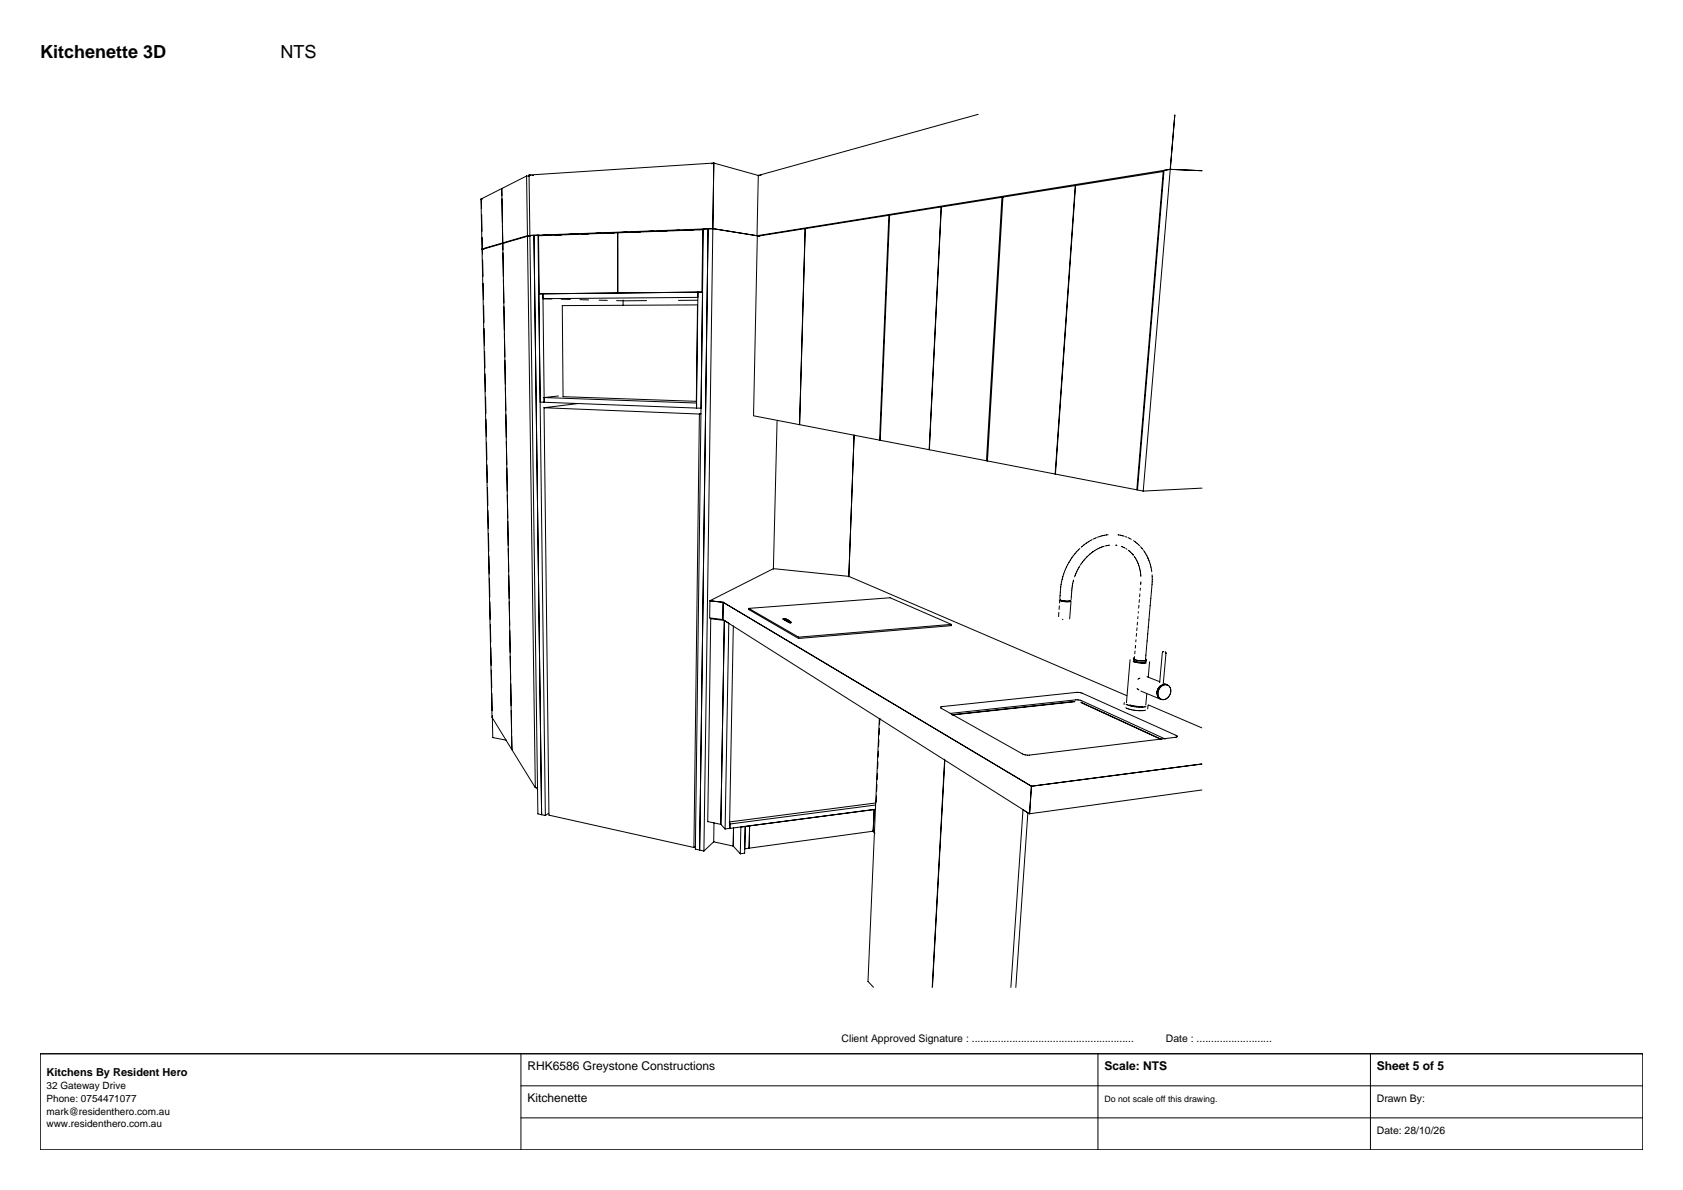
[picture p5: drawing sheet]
<svg xmlns="http://www.w3.org/2000/svg" width="420mm" height="297mm" viewBox="0 0 420 297" stroke-linecap="round" stroke-linejoin="round" font-family="sans-serif">
<g fill="none" stroke="#000" stroke-width=".25">
<path d="M244.1 28.5l-54.9 15.3M293.2 28.7l-1.2 13.6M120 49.7l.3 12.4M120 49.7h.4M120.1 49.7l.1 2.3M120.2 53.6l.1 4.1M120.3 59.3l.1 4.1M125.3 48.9l-.1-1.8 .3 13.5M125.3 49.6l.1 6M131.4 43.9l-11.4 5.8M131.4 43.9l.2 14.9M131.4 43.9l.7 .1"/>
<path d="M131.6 59l-11.3 3.3 2.5 116.7 10.8 17.6M131.6 59l2 137.6M131.6 59h.7M131.6 58.8h.7M131.6 58.8l-6.1 1.8M132 43.7l.5 .1M132 43.7l.2 15.1M132.2 58.8l2 144.3 1.9 .4M133.2 43.8h-.4M133.2 58.7l2 144.6M134.4 58.8l19.7-.7v15M134.7 58.7h-.4l1.8 144.8"/>
<path d="M136.7 58.7l-1.5 .1M136.8 58.7h-.8M140 58.6h-1.4M140.3 58.6h-1.2M143.5 58.5h-1.8M146.8 58.3l-1.8 .1M146.9 58.3l-1.4 .1M150.1 58.2l-1.9 .1M153.5 58.1l-2.1 .1M156.7 58h-2.1M159.8 57.8l-1.9 .1M159.8 57.8l-1.3 .1"/>
<path d="M163.1 57.7l-1.5 .1M163.2 57.7l-2 .1M166.3 57.6l-1.7 .1M166.5 57.6l-1.5 .1M169.5 57.5h-1.7M169.8 57.5h-1.4M173 57.4h-2M175.5 57.3h-1.2M175.6 57.3h-1.1M176.7 57.1l-2.1 155.1M177.9 57.1l-45.7 1.7M177.9 57.1l-2.4 .1-2 154.7 2.2 .5"/>
<path d="M177.9 57.1l-2.2 155.3M177.9 57.1l11.6 1.8M178.1 40.7l-.5 .2M178.1 40.7l-46.1 3M178.1 40.7l-.2 16.4M178.1 40.7l11.4 3.2M189 59l32.8-5.3-2.3 56.2-31.5-6.1zM189.2 43.8l-.3 14.8M189.6 58.8h-.5M189.6 58.9h-.3M189.9 43.7l-.7 .1M200.9 57.1l-1.4 48.9"/>
<path d="M201 57.1l-1.4 48.9M234.9 51.7l-3 60.5M250 49.2l-28 4.5-2.3 56.2 26.5 5.1M250 49.2l-3.8 65.8M250 49.2h.4M250.3 49.2l18-2.9-5 72-16.9-3.3zM268.4 46.3l21.9-3.5-6.6 79.4-20.3-3.9zM292 42.3l-1.5 .2-6.6 79.8 1.4 .3M292 42.3l-6.7 80.3M292 42.3l7.9 .3M292 42.3l-103 16.5M120.3 62.1h.5"/>
<path d="M120.5 64.9v4.1M120.6 70.7l.1 4.1M120.7 76.3l.1 4.2M125.5 60.6h.3M125.5 60.6l-5.2 1.5M125.5 62.3v-1.5l2.2 126.3v-3.3M134.5 73.3h1l.3 27.1h-1zM140 74.7h2.3M140.3 76.3l33.8-.2-.3 24.1-33.3-1.2zM144.7 74.8h2.2M149.5 74.9l2.1 .1M153.9 75l1.4 .1"/>
<path d="M154.2 73.1v-15l21.2-.8-.2 15.6-40.6 .4M155.5 74.9v1.3M161.4 75l-5.7 .1M174 74.9l-4.7 .1M174.2 72.9l-.4 28.9M174.2 72.9l-.1 1.3-38.6 .3 2.2 .1M175.3 72.9h-1.1M120.8 82l.1 4.2M120.9 87.7l.1 4.1M121 93.3l.1 4.3M121.2 99.1l.1 4.1M139.4 98.8l-3.6 .4 38 1.4v1.2"/>
<path d="M121.3 104.7l.1 4.2M121.4 110.4l.1 4.4M121.5 116l.1 4.4M135.8 101.8l1.2 101.6 36.2 8.1M135.8 101.8l38.7 1.5M135.8 100.4l38 1.4M144 100.7l-8.2 1.1M173.8 101.8l1.2 .1M174.5 103.3l-1.3 108.2M174.9 103.3h-.4M193.9 105.1l-.9 37M213.1 108.5l-1.3 35.5"/>
<path d="M246.5 115h-.3M121.7 121.7v4.5M121.8 127.4l.1 4.5M121.9 133.1l.1 4.5M269.5 136.9a16.7 16.7 0 0 0-5 12.5M272.5 134.7l-2.7 1.9M273.6 134.2l-.8 .4M275.6 136.3l-2.8 1.4a12.2 12.2 0 0 0-3.2 3.3M276.5 133.5l-2.6 .6M276.9 136.1l-1 .1M278.4 136.1h.3h-.1M279 133.5l1.6 .3"/>
<path d="M279.8 136.4l.9 .4M280.9 133.9l.3 .2M281 136.9l.2 .2M281.5 134.2l.8 .4M281.6 137.3l1.3 1.3M282.9 135l1.5 1.2M283 138.8l1.2 2.3 .5 2.8M284.6 136.4l.6 .8M285.4 137.4l1.3 2.4 .7 2.9M300 121.8l-14.7 .8M127 143.7l.1 5.7M127.1 150.2l.1 5.8"/>
<path d="M127.2 157.4l.1 5.4M177.2 149.9l15.8-8 18.8 1.9 69.4 29.8M177.2 149.9l3.3 .4M177.2 149.9l-.1 4.3 3.3 .4M177.4 154.4l3.4 .4-.9 50.9-3.3-.6zM180.4 154.6l76.5 48.5M180.5 150.3l76.9 45.9M180.5 150.3l-.1 4.3M181.9 155.5l-.9 51.4M183 156.2l-.9 50.5-1.1 .2M186.9 151.8l35.2-2.6 15.3 6.6M186.9 151.8v.3l12.4 7.2"/>
<path d="M186.9 151.8l12.4 7.2M195.4 154.5h.4M195.4 154.5l.1 .1M195.4 154.5h.1M195.5 154.4v.2M195.5 154.4l-.1 .1M195.6 154.6l.5 .1M195.6 154.6h.5M195.6 154.5v.1M195.6 154.6h-.1M195.6 154.5h-.2M195.7 154.7l.5 .3"/>
<path d="M195.7 154.6l.2 .1M195.7 154.6v.1M195.7 154.6h.4M195.8 154.7h-.1M195.9 154.5l-.1 .2h.3M195.9 154.6h-.3M195.9 154.5l-.3 .1M195.9 154.5l-.3 .1h.3M195.9 154.4l.3 .1M195.9 154.7h.1M195.9 154.4l-.3 .1M196 154.8h.4"/>
<path d="M196 154.8l.2 .1M196.1 154.6h.1M196.1 154.6l.3 .1M196.1 154.6h.3M196.1 154.8h.2zM196.1 154.6v.1M196.2 154.9h.1M196.2 154.9v.1M196.2 154.5l-.1 .1M196.3 154.9l-.1 .1M196.3 155l.3 .1M196.3 155h.1"/>
<path d="M196.4 154.6v.1M196.4 154.7l.1 .1M196.4 154.6l.1 .1M196.4 155h.1M196.4 154.9l.3 .1M196.4 154.9h.2M196.4 154.8h-.4M196.4 154.8h.2M196.4 154.8h-.1M196.4 154.8l.2 .1M196.4 154.8h.1M196.5 154.8l.2 .1"/>
<path d="M196.5 154.8h.2M196.5 155.1l.3 .2M196.5 155.1l.2-.1-.2-.1v.2M196.5 154.7v.1M196.5 154.7h-.2v.3M196.5 155l.2 .1M196.5 155.1l.2 .2M196.5 155.1h.1M196.5 155h.1M196.6 154.7v.2M196.6 154.8h-.1M196.6 154.7l-.1 .1"/>
<path d="M196.6 154.8l.2 .1M196.6 154.7l.2 .1M196.6 154.8l-.4 .1h.4M196.6 154.9h.1M196.6 154.9v.1M196.6 155.1h-.1M196.6 155v.1h.3M196.6 155.1h.7M196.7 155h-.1M196.7 154.8v.5M196.7 155h.1M196.7 154.9h.1"/>
<path d="M196.8 154.9h-.1M196.8 154.8h-.1M196.8 154.8v.1M196.8 155.2v.1M196.8 155.3h-.1M196.9 155l-.1 .1M196.9 155.4h.3M196.9 155.3h.1M196.9 155.3l.2 .1M196.9 155.2h.3M197.1 155.3l.1 .1M197.1 155.4h.1"/>
<path d="M197.2 155.3l-.2 .1M197.2 155.2v.2M197.2 155.3h.1M197.2 155.2h.1M197.2 155.3v.1M197.2 155.2v.1M197.3 155.3h-.1M197.3 155.3h.1M197.3 155.2h.1M197.3 155.1v.3l-.2-.1M197.3 155.1l-.5 .1h.5M197.4 155.3l-.1 .1"/>
<path d="M197.4 155.3v.1M199.3 159v.3M237.4 155.8v.4l-38.1 3.1M237.4 155.8l-38.1 3.2M264.2 152.8v1.1M264.4 151.2l-.1 .9M264.5 149.8l-.1 .7M264.5 149.6v.2M264.6 149.9l1.1 .3 1.5-.1M264.6 149.7l1.1 .3 1.5-.1M265.1 154.6h.2M267.3 150l-.4 4.5"/>
<path d="M267.9 144.8l-.4 2-.2 2.8M269.5 141.2l-1.3 2.8M283.5 159.7l-.1 .5M283.6 158.1v.7M283.7 156.7v.7M283.9 155.3l-.1 .7M284 153.9l-.1 .5M284.1 152.7v.3M284.2 151.1v.7M284.3 149.6v.8M284.5 148.2l-.1 .7M284.6 146.8l-.1 .5"/>
<path d="M284.7 145.2v.7M287.5 143.4v1.1M287.5 144.6l-1.6 20.1M122.9 178.6l.1 5.5 3.4 .6M127.3 163.8l.1 5.7M127.5 170.7l.1 5.5M127.6 177.3l.1 5.6M219.4 179.4l-2.8 65.5 1.4 1.5M219.6 179.3l-.1 1.4M234.7 176.5l34.7-3.7 24.1 10.7 .3 .3-.4 .2-36.5 4.5-.9-.1-.8-.2-20.4-11.5zM237.1 178.1l32.1-3.4 21.6 9.7M268.2 175.1l-30.6 3.3"/>
<path d="M268.3 175.1l-30.8 3.3M269.7 175.3l20.2 9.3M269.8 175.4l20 9.2M280.6 175.3l-.1 .5M280.9 176.6l2.7 .7 2.3-.1M281 175.8l2.2 .6h2.8M281.9 175.9l1.4 .3 1.8 .1M282 164.7l-.9 10.7M282.8 165.1l1.7 .4h1.5M282.9 164.4v.3M282.9 164.4l.8 .4 1.1 .1 1.2-.1M282.9 164.9a4.4 4.4 0 0 0 3.1 .3"/>
<path d="M283 164.2l-.1 .1h.2M283.1 163.9v.5M283.2 162.5v.7M283.4 161.1l-.1 .7M283.8 171.8l.4 .4M284.2 169.4l-.2 .1M284.5 169.2l-.3 .2M284.7 172.5l4.9 2M285.9 164.5l.2 .1M286.1 164.7v.3M286.2 173.3l-.3 2.7M286.2 168.9l3.2 1.2"/>
<path d="M286.5 176l-.1 .9M286.6 175.9l13.3 5.7M286.9 165.2l-.3 3.8M289.2 171.7a1.79 1.79 0 0 0 .6 2.8M289.7 171.1l-.4 .3M289.7 171.1a2.29 2.29 0 0 0-1 2M290.1 163l-.7 7.4M290.2 162.7l-.1 .2M290.3 162.6l-.1 .1M290.6 170.6l.5 .2M290.8 162.7h.1M290.9 162.8l.1 .1"/>
<path d="M291 162.9l-.7 7.8M291.3 171a2 2 0 0 1 .7 2.4 2 2 0 0 1-2.2 1.1M291.3 171a1.48 1.48 0 0 0-1.6 .1M291.3 171a2 2 0 0 0-2.1 1.2 2 2 0 0 0 .6 2.3M133.8 196.5l.3 .5M134.1 196.5l-.5 .1M218.7 198.6v1.6M218.9 195.8l-.1 1.6M219 193l-.1 1.6M219.1 190.2l-.1 1.6M219.2 187.5l-.1 1.4M219.3 184.7v1.6"/>
<path d="M219.5 181.8l-.1 1.6M235.7 189.5l-3.1 56.9M235.8 189.7l-3.1 56.6M257.4 196.2l-.5 6.9M299.9 190.7l-42.5 5.5M299.9 197.2l-43 5.9M136.9 203l-.8 .5M173.5 211.2l-.3 .3M178.1 210.1l-2.4 2.3M178.2 205.3l-.1 4.8 4.9 1.1M179.9 205.7l1.1 1.2M182 205.4l.2 .2"/>
<path d="M182.2 205.6v1.1l36.3-4.7h-.4l-.2 5.5M183 211.2l1.7 1.9M183.1 206.5l-.1 4.7M186 206.3l-.2 6.6-1.1 .2M186.9 211.7l.2-5.6-2.2 .3-.2 6.7M186.9 211.7l-1 .1M217.7 207.4l.7 .5M217.9 207.5l-31 4.2M218.2 207.4l-.3 .1M218.5 200.4l-36.5 4.7M218.5 200.9l-36.3 4.7M252.3 246.4l3-44.3 1.2 .8-3 43.6"/>
</g>
<path d="M10 263h400v24h-400z" fill="#fff" stroke="#000" stroke-width=".35"/>
<path d="M130 263v24M130 271h280M130 279h280M274 263v24M342 263v24" fill="none" stroke="#000" stroke-width=".25"/>
<g font-size="4.5">
<text x="10" y="14.4">Kitchenette 3D</text>
<text x="70" y="14.4">NTS</text>
</g>
<g font-size="3">
<text x="131.6" y="267">RHK6586 Greystone Constructions</text>
<text x="275.6" y="267">Scale: NTS</text>
<text x="343.6" y="267">Sheet 5 of 5</text>
<text x="131.6" y="275">Kitchenette</text>
</g>
<text font-size="2.7" x="11.6" y="268.6">Kitchens By Resident Hero</text>
<g font-size="2.6">
<text x="210" y="260">Client Approved Signature : ........................................................</text>
<text x="291" y="260">Date : ..........................</text>
<text x="343.6" y="275">Drawn By:</text>
<text x="343.6" y="283">Date: 28/10/26</text>
</g>
<g font-size="2.5">
<text x="11.6" y="271.8">32 Gateway Drive</text>
<text x="11.6" y="275">Phone: 0754471077</text>
<text x="11.6" y="278.2">mark@residenthero.com.au</text>
<text x="11.6" y="281.4">www.residenthero.com.au</text>
</g>
<text font-size="2.2" x="275.6" y="275">Do not scale off this drawing.</text>
</svg>
